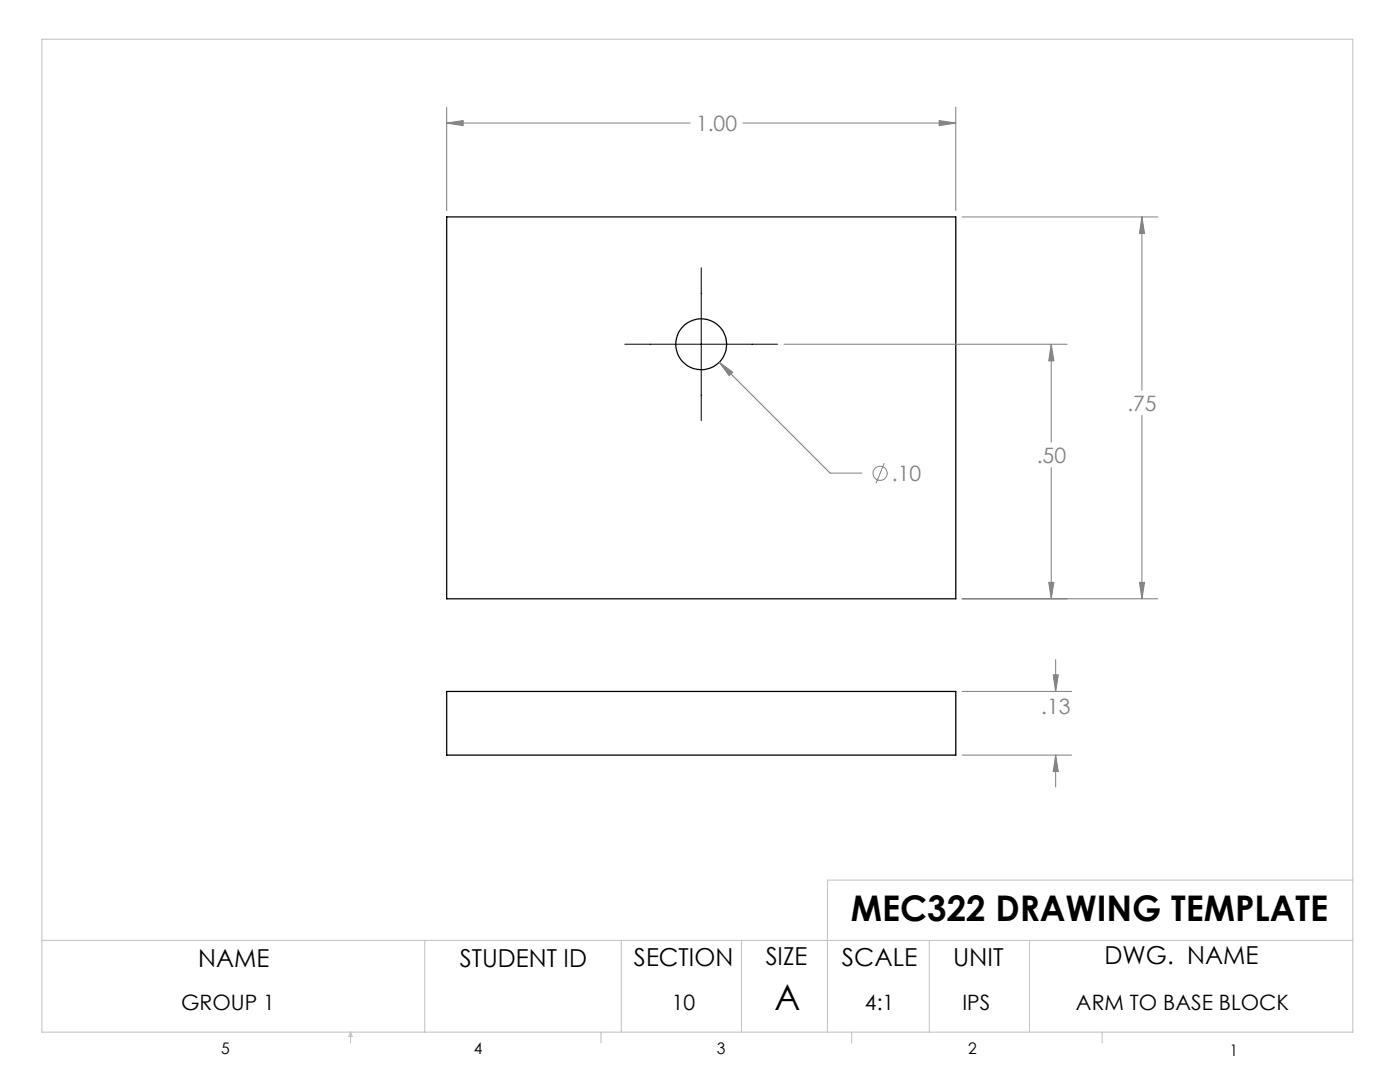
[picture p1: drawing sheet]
<svg xmlns="http://www.w3.org/2000/svg" width="279mm" height="216mm" viewBox="0 0 279 216" stroke-linecap="round" stroke-linejoin="round" font-family="sans-serif">
<g fill="none" stroke="#000" stroke-width=".25">
<path d="M89.1 43.3h101.6v76.2h-101.6zM89.1 138h101.6v12.7h-101.6z"/>
<circle cx="139.9" cy="68.7" r="5.1"/>
</g>
<g fill="none" stroke="#808080" stroke-width=".2">
<path d="M89.1 24.6l3.3-.5v1zM89.1 21.4v20.6M89.1 24.6h48.6M148.3 24.6h42.4M187.4 24.1l3.3 .5-3.3 .5zM190.7 21.4v20.6M192 43.3h39.1M227.9 43.3l.5 3.3h-1zM227.9 43.3v34.6M143.5 72.3l2.7 2-.7 .7zM143.5 72.3l22.2 22.1h6.3M156.5 68.7h56.5"/>
<path d="M209.8 68.7l.5 3.3h-1zM209.8 68.7v19.5M176.5 92.4l-1.7 4M209.8 93.3v26.2M227.9 82.9v36.6M192 119.5h39.1M209.3 116.2h1l-.5 3.3zM227.4 116.2h1l-.5 3.3zM192 138h21.9M210.2 134.7h1l-.5 3.3zM210.7 131.6v6.4M192 150.7h21.9"/>
<path d="M210.7 150.7l.5 3.3h-1zM210.7 150.7v6.3"/>
<circle cx="175.6" cy="94.4" r="1.41"/>
</g>
<path d="M139.9 53.4v30.5M124.7 68.7h30.5" fill="none" stroke="#000" stroke-width=".2"/>
<g fill="none" stroke="#c0c0c0" stroke-width=".2">
<path d="M8.4 7.8h261.6v198.2h-261.6zM270 175.6h-104.9v30.4M8.4 187.6h261.6M84.8 187.6v18.4M124 187.6v18.4M148 187.6v18.4M185.5 187.6v18.4M205.5 187.6v18.4M70 206v2.1M70 206l.3 .8h-.7zM119.9 206v2.1M170 206v2.1"/>
<path d="M220 206v2.1"/>
</g>
<path d="M227.4 116.2h1l-.5 3.3zM227.9 43.3l.5 3.3h-1zM187.4 24.1l3.3 .5-3.3 .5zM89.1 24.6l3.3-.5v1zM143.5 72.3l2 2.7 .7-.7zM209.8 68.7l.5 3.3h-1zM209.3 116.2h1l-.5 3.3zM210.2 134.7h1l-.5 3.3zM210.7 150.7l.5 3.3h-1z" fill="#808080"/>
<g font-size="7.1">
<text x="169.8" y="183.8">MEC322 DRAWING TEMPLATE</text>
<text x="154.6" y="201.6">A</text>
</g>
<g font-size="4.9">
<text x="39.6" y="193">NAME</text>
<text x="91.8" y="193">STUDENT ID</text>
<text x="126.5" y="192.7">SECTION</text>
<text x="152.8" y="192.6">SIZE</text>
<text x="168" y="192.8">SCALE</text>
<text x="190.2" y="192.7">UNIT</text>
<text x="220.4" y="192.4">DWG. NAME</text>
</g>
<g font-size="4.2" fill="#808080">
<text x="138.9" y="26.1">1.00</text>
<text x="225" y="81.9">.75</text>
<text x="178" y="96">.10</text>
<text x="206.9" y="92.3">.50</text>
<text x="207.8" y="142.4">.13</text>
</g>
<g font-size="4.2">
<text x="36.1" y="201.6">GROUP 1</text>
<text x="134.1" y="201.6">10</text>
<text x="172.6" y="201.6">4:1</text>
<text x="192.1" y="201.6">IPS</text>
<text x="214.7" y="201.6">ARM TO BASE BLOCK</text>
</g>
<g font-size="3.2">
<text x="44.2" y="210.4">5</text>
<text x="94.6" y="210.3">4</text>
<text x="143.1" y="210.4">3</text>
<text x="193.2" y="210.3">2</text>
<text x="245.4" y="210.6">1</text>
</g>
</svg>
